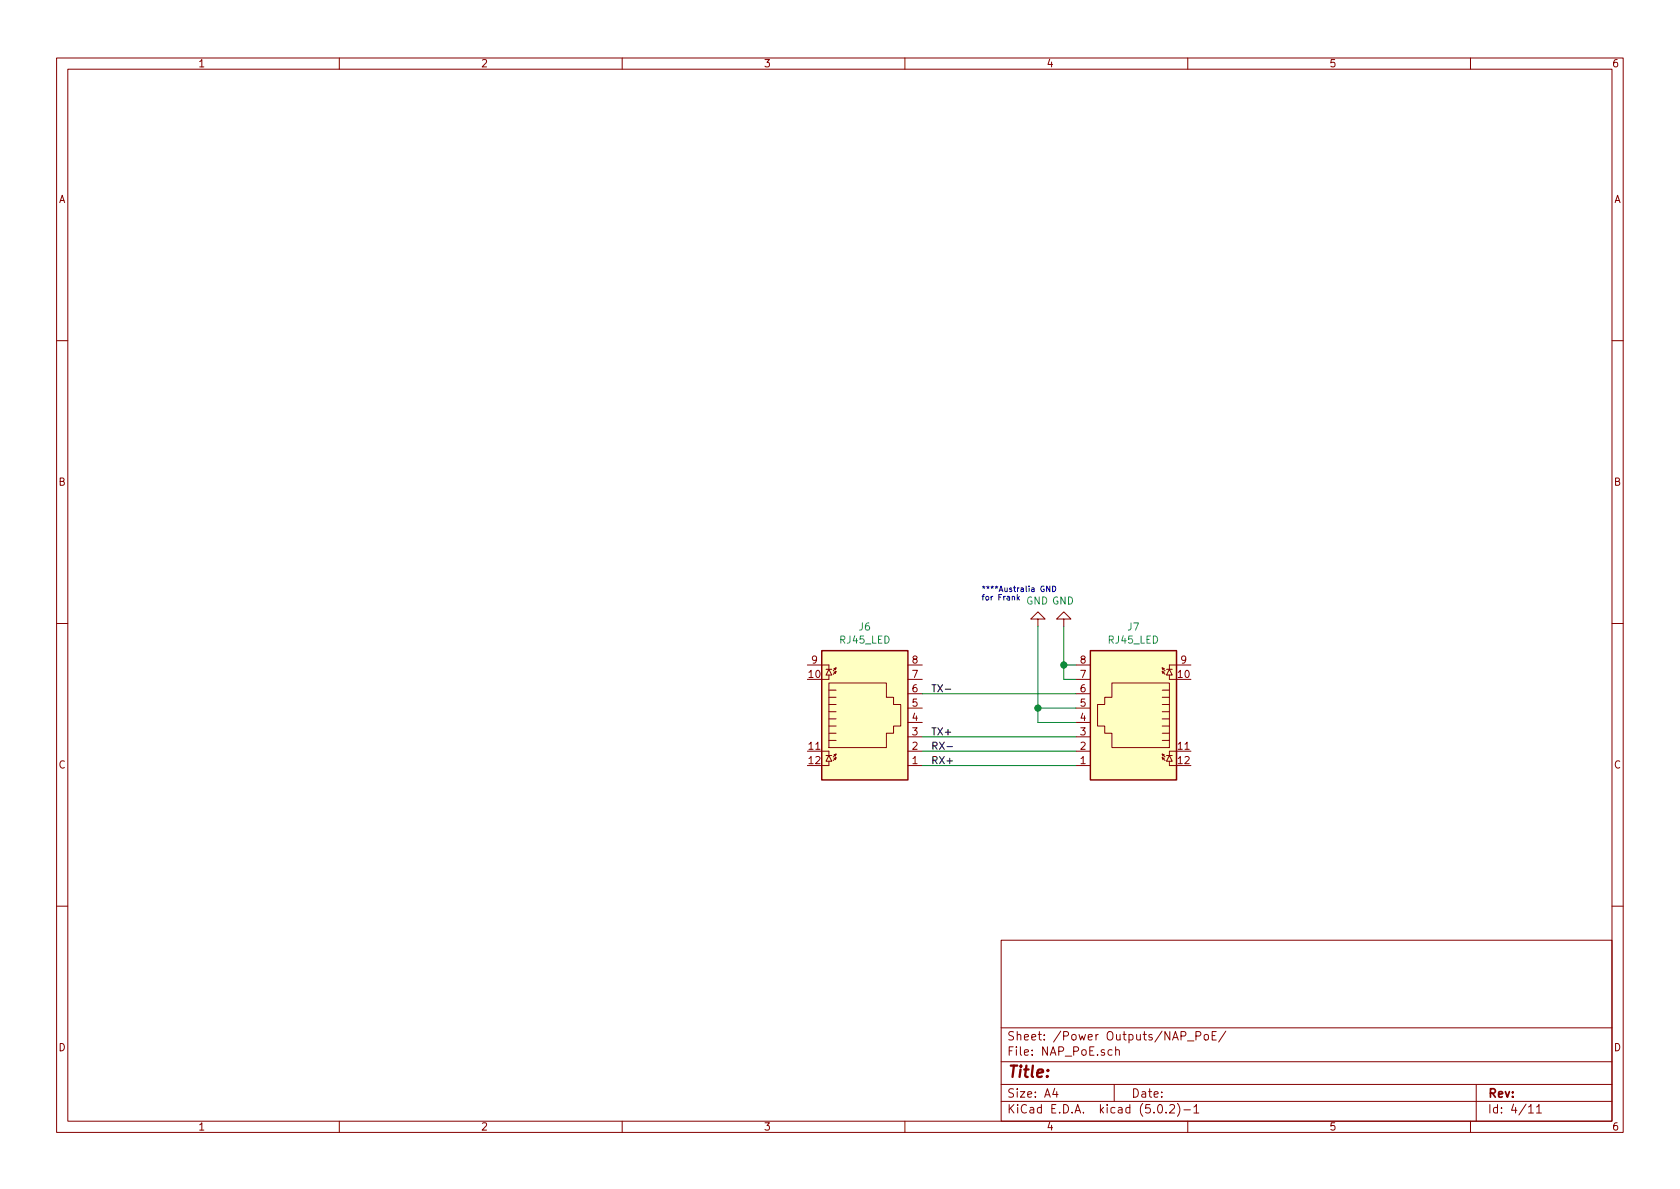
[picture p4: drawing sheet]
EESchema Schematic File Version 4
LIBS:LVDC Distribution-cache
EELAYER 26 0
EELAYER END
$Descr A4 11693 8268
encoding utf-8
Sheet 4 11
Title ""
Date ""
Rev ""
Comp ""
Comment1 ""
Comment2 ""
Comment3 ""
Comment4 ""
$EndDescr
$Comp
L Connector:RJ45_LED J6
U 1 1
P 6020 5020
F 0 "J6" H 6020 5687 50  0000 C CNN
F 1 "RJ45_LED" H 6020 5596 50  0000 C CNN
F 2 "Connectors:RJ45_8" V 6020 5045 50  0001 C CNN
F 3 "~" V 6020 5045 50  0001 C CNN
	1    6020 5020
	1    0    0    -1  
$EndComp
$Comp
L Connector:RJ45_LED J7
U 1 1
P 7890 5020
F 0 "J7" H 7890 5687 50  0000 C CNN
F 1 "RJ45_LED" H 7890 5596 50  0000 C CNN
F 2 "Connectors:RJ45_8" V 7890 5045 50  0001 C CNN
F 3 "~" V 7890 5045 50  0001 C CNN
	1    7890 5020
	-1   0    0    -1  
$EndComp
Wire Wire Line
	6420 5320 7490 5320
Wire Wire Line
	6420 5220 7490 5220
Wire Wire Line
	6420 5120 7490 5120
Wire Wire Line
	7225 5020 7225 4920
Connection ~ 7225 4920
Wire Wire Line
	7225 4920 7225 4350
Wire Wire Line
	7490 4620 7405 4620
Wire Wire Line
	7405 4720 7490 4720
Wire Wire Line
	7405 4620 7405 4720
Wire Wire Line
	7405 4350 7405 4620
Connection ~ 7405 4620
Wire Wire Line
	6420 4820 7490 4820
Wire Wire Line
	7225 4920 7490 4920
Wire Wire Line
	7225 5020 7490 5020
$Comp
L node-rescue:GND #PWR0236
U 1 1
P 7225 4350
F 0 "#PWR0236" H 7225 4100 50  0001 C CNN
F 1 "GND" H 7230 4177 50  0000 C CNN
F 2 "" H 7225 4350 50  0001 C CNN
F 3 "" H 7225 4350 50  0001 C CNN
	1    7225 4350
	-1   0    0    1   
$EndComp
Text Notes 6830 4180 0    39   ~ 0
****Australia GND\nfor Frank
Text Label 6480 4820 0    50   ~ 0
TX-
Text Label 6480 5120 0    50   ~ 0
TX+
Text Label 6480 5220 0    50   ~ 0
RX-
Text Label 6480 5320 0    50   ~ 0
RX+
$Comp
L node-rescue:GND #PWR0237
U 1 1
P 7405 4350
F 0 "#PWR0237" H 7405 4100 50  0001 C CNN
F 1 "GND" H 7410 4177 50  0000 C CNN
F 2 "" H 7405 4350 50  0001 C CNN
F 3 "" H 7405 4350 50  0001 C CNN
	1    7405 4350
	-1   0    0    1   
$EndComp
$EndSCHEMATC
